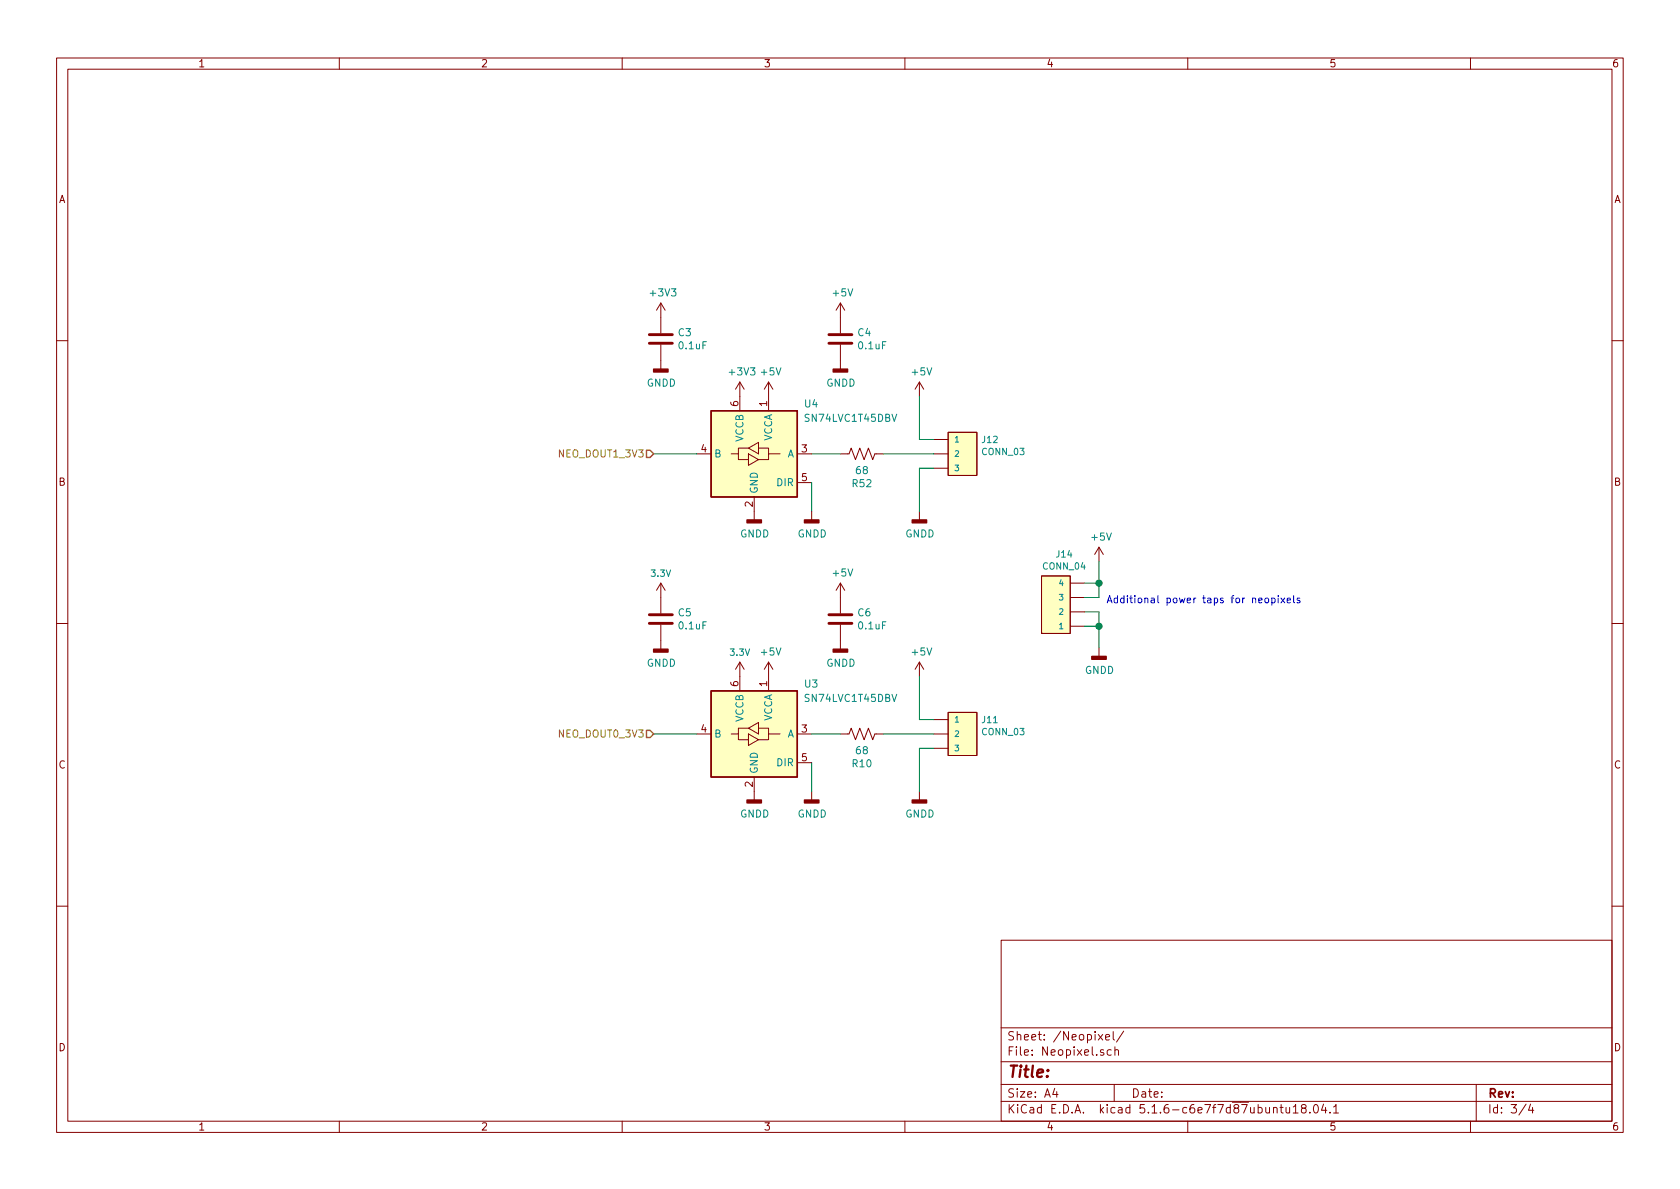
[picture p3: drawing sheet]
EESchema Schematic File Version 4
EELAYER 30 0
EELAYER END
$Descr A4 11693 8268
encoding utf-8
Sheet 3 4
Title ""
Date ""
Rev ""
Comp ""
Comment1 ""
Comment2 ""
Comment3 ""
Comment4 ""
$EndDescr
$Comp
L Logic_LevelTranslator:SN74LVC1T45DBV U?
U 1 1
P 5250 3150
AR Path="/5D5A0AA2/5EFFD467" Ref="U?"  Part="1" 
AR Path="/5EFFD467" Ref="U?"  Part="1" 
AR Path="/5EFFA9D1/5EFFD467" Ref="U4"  Part="1" 
F 0 "U4" H 4800 3500 50  0000 L CNN
F 1 "SN74LVC1T45DBV" H 4250 3400 50  0000 L CNN
F 2 "Package_TO_SOT_SMD:SOT-23-6" H 5250 2700 50  0001 C CNN
F 3 "http://www.ti.com/lit/ds/symlink/sn74lvc1t45.pdf" H 4350 2500 50  0001 C CNN
	1    5250 3150
	-1   0    0    -1  
$EndComp
$Comp
L power:GNDD #PWR?
U 1 1
P 5250 3550
AR Path="/5D5A0AA2/5EFFD46D" Ref="#PWR?"  Part="1" 
AR Path="/5EFFD46D" Ref="#PWR?"  Part="1" 
AR Path="/5EFFA9D1/5EFFD46D" Ref="#PWR0109"  Part="1" 
F 0 "#PWR0109" H 5250 3300 50  0001 C CNN
F 1 "GNDD" H 5254 3395 50  0000 C CNN
F 2 "" H 5250 3550 50  0001 C CNN
F 3 "" H 5250 3550 50  0001 C CNN
	1    5250 3550
	1    0    0    -1  
$EndComp
$Comp
L power:GNDD #PWR?
U 1 1
P 5650 3550
AR Path="/5D5A0AA2/5EFFD473" Ref="#PWR?"  Part="1" 
AR Path="/5EFFD473" Ref="#PWR?"  Part="1" 
AR Path="/5EFFA9D1/5EFFD473" Ref="#PWR0110"  Part="1" 
F 0 "#PWR0110" H 5650 3300 50  0001 C CNN
F 1 "GNDD" H 5654 3395 50  0000 C CNN
F 2 "" H 5650 3550 50  0001 C CNN
F 3 "" H 5650 3550 50  0001 C CNN
	1    5650 3550
	1    0    0    -1  
$EndComp
$Comp
L power:+3V3 #PWR?
U 1 1
P 5150 2750
AR Path="/5D5A0AA2/5EFFD479" Ref="#PWR?"  Part="1" 
AR Path="/5EFFD479" Ref="#PWR?"  Part="1" 
AR Path="/5EFFA9D1/5EFFD479" Ref="#PWR0111"  Part="1" 
F 0 "#PWR0111" H 5150 2600 50  0001 C CNN
F 1 "+3V3" H 5165 2923 50  0000 C CNN
F 2 "" H 5150 2750 50  0001 C CNN
F 3 "" H 5150 2750 50  0001 C CNN
	1    5150 2750
	1    0    0    -1  
$EndComp
$Comp
L power:+5V #PWR?
U 1 1
P 5350 2750
AR Path="/5D5A0AA2/5EFFD47F" Ref="#PWR?"  Part="1" 
AR Path="/5EFFD47F" Ref="#PWR?"  Part="1" 
AR Path="/5EFFA9D1/5EFFD47F" Ref="#PWR0123"  Part="1" 
F 0 "#PWR0123" H 5350 2600 50  0001 C CNN
F 1 "+5V" H 5365 2923 50  0000 C CNN
F 2 "" H 5350 2750 50  0001 C CNN
F 3 "" H 5350 2750 50  0001 C CNN
	1    5350 2750
	1    0    0    -1  
$EndComp
Wire Wire Line
	5650 3350 5650 3550
Wire Wire Line
	4550 3150 4850 3150
Text HLabel 4550 3150 0    50   Input ~ 0
NEO_DOUT1_3V3
$Comp
L SparkFun-Connectors:CONN_03 J12
U 1 1
P 6600 3050
AR Path="/5EFFA9D1/5EFFDB67" Ref="J12"  Part="1" 
AR Path="/5D6DD9D9/5EFFDB67" Ref="J12"  Part="1" 
F 0 "J12" H 6372 3055 45  0000 R CNN
F 1 "CONN_03" H 6372 3139 45  0000 R CNN
F 2 "Connectors:JST_VH_B3P-VH_1x03_P3.96mm_Vertical_LongPads_Lock" H 6600 3450 20  0001 C CNN
F 3 "" H 6600 3050 50  0001 C CNN
	1    6600 3050
	-1   0    0    1   
$EndComp
$Comp
L power:+5V #PWR?
U 1 1
P 6400 2750
AR Path="/5D5A0AA2/5F0010AE" Ref="#PWR?"  Part="1" 
AR Path="/5F0010AE" Ref="#PWR?"  Part="1" 
AR Path="/5EFFA9D1/5F0010AE" Ref="#PWR0124"  Part="1" 
F 0 "#PWR0124" H 6400 2600 50  0001 C CNN
F 1 "+5V" H 6415 2923 50  0000 C CNN
F 2 "" H 6400 2750 50  0001 C CNN
F 3 "" H 6400 2750 50  0001 C CNN
	1    6400 2750
	1    0    0    -1  
$EndComp
$Comp
L power:GNDD #PWR?
U 1 1
P 6400 3550
AR Path="/5D5A0AA2/5F00180F" Ref="#PWR?"  Part="1" 
AR Path="/5F00180F" Ref="#PWR?"  Part="1" 
AR Path="/5EFFA9D1/5F00180F" Ref="#PWR0125"  Part="1" 
F 0 "#PWR0125" H 6400 3300 50  0001 C CNN
F 1 "GNDD" H 6404 3395 50  0000 C CNN
F 2 "" H 6400 3550 50  0001 C CNN
F 3 "" H 6400 3550 50  0001 C CNN
	1    6400 3550
	1    0    0    -1  
$EndComp
Wire Wire Line
	6500 3250 6400 3250
Wire Wire Line
	6400 3250 6400 3550
Wire Wire Line
	6500 3050 6400 3050
Wire Wire Line
	6400 3050 6400 2750
Wire Wire Line
	6500 3150 6150 3150
$Comp
L Device:R_US R?
U 1 1
P 6000 3150
AR Path="/5D6DD9D9/5F010521" Ref="R?"  Part="1" 
AR Path="/5EFFA9D1/5F010521" Ref="R52"  Part="1" 
F 0 "R52" V 6205 3150 50  0000 C CNN
F 1 "68" V 6114 3150 50  0000 C CNN
F 2 "Resistor_SMD:R_0603_1608Metric" V 6040 3140 50  0001 C CNN
F 3 "~" H 6000 3150 50  0001 C CNN
	1    6000 3150
	0    1    1    0   
$EndComp
Wire Wire Line
	5850 3150 5650 3150
$Comp
L Device:C C3
U 1 1
P 4600 2350
F 0 "C3" H 4715 2396 50  0000 L CNN
F 1 "0.1uF" H 4715 2305 50  0000 L CNN
F 2 "Capacitors:0402" H 4638 2200 50  0001 C CNN
F 3 "~" H 4600 2350 50  0001 C CNN
	1    4600 2350
	1    0    0    -1  
$EndComp
$Comp
L Device:C C4
U 1 1
P 5850 2350
F 0 "C4" H 5965 2396 50  0000 L CNN
F 1 "0.1uF" H 5965 2305 50  0000 L CNN
F 2 "Capacitors:0402" H 5888 2200 50  0001 C CNN
F 3 "~" H 5850 2350 50  0001 C CNN
	1    5850 2350
	1    0    0    -1  
$EndComp
$Comp
L power:GNDD #PWR?
U 1 1
P 4600 2500
AR Path="/5D5A0AA2/5F1C4C84" Ref="#PWR?"  Part="1" 
AR Path="/5F1C4C84" Ref="#PWR?"  Part="1" 
AR Path="/5EFFA9D1/5F1C4C84" Ref="#PWR062"  Part="1" 
F 0 "#PWR062" H 4600 2250 50  0001 C CNN
F 1 "GNDD" H 4604 2345 50  0000 C CNN
F 2 "" H 4600 2500 50  0001 C CNN
F 3 "" H 4600 2500 50  0001 C CNN
	1    4600 2500
	1    0    0    -1  
$EndComp
$Comp
L power:GNDD #PWR?
U 1 1
P 5850 2500
AR Path="/5D5A0AA2/5F1C4FD9" Ref="#PWR?"  Part="1" 
AR Path="/5F1C4FD9" Ref="#PWR?"  Part="1" 
AR Path="/5EFFA9D1/5F1C4FD9" Ref="#PWR064"  Part="1" 
F 0 "#PWR064" H 5850 2250 50  0001 C CNN
F 1 "GNDD" H 5854 2345 50  0000 C CNN
F 2 "" H 5850 2500 50  0001 C CNN
F 3 "" H 5850 2500 50  0001 C CNN
	1    5850 2500
	1    0    0    -1  
$EndComp
$Comp
L power:+5V #PWR?
U 1 1
P 5850 2200
AR Path="/5D5A0AA2/5F1C58BC" Ref="#PWR?"  Part="1" 
AR Path="/5F1C58BC" Ref="#PWR?"  Part="1" 
AR Path="/5EFFA9D1/5F1C58BC" Ref="#PWR063"  Part="1" 
F 0 "#PWR063" H 5850 2050 50  0001 C CNN
F 1 "+5V" H 5865 2373 50  0000 C CNN
F 2 "" H 5850 2200 50  0001 C CNN
F 3 "" H 5850 2200 50  0001 C CNN
	1    5850 2200
	1    0    0    -1  
$EndComp
$Comp
L Logic_LevelTranslator:SN74LVC1T45DBV U?
U 1 1
P 5250 5100
AR Path="/5D5A0AA2/5ECDB306" Ref="U?"  Part="1" 
AR Path="/5ECDB306" Ref="U?"  Part="1" 
AR Path="/5EFFA9D1/5ECDB306" Ref="U3"  Part="1" 
F 0 "U3" H 4800 5450 50  0000 L CNN
F 1 "SN74LVC1T45DBV" H 4250 5350 50  0000 L CNN
F 2 "Package_TO_SOT_SMD:SOT-23-6" H 5250 4650 50  0001 C CNN
F 3 "http://www.ti.com/lit/ds/symlink/sn74lvc1t45.pdf" H 4350 4450 50  0001 C CNN
	1    5250 5100
	-1   0    0    -1  
$EndComp
$Comp
L power:GNDD #PWR?
U 1 1
P 5250 5500
AR Path="/5D5A0AA2/5ECDB30C" Ref="#PWR?"  Part="1" 
AR Path="/5ECDB30C" Ref="#PWR?"  Part="1" 
AR Path="/5EFFA9D1/5ECDB30C" Ref="#PWR065"  Part="1" 
F 0 "#PWR065" H 5250 5250 50  0001 C CNN
F 1 "GNDD" H 5254 5345 50  0000 C CNN
F 2 "" H 5250 5500 50  0001 C CNN
F 3 "" H 5250 5500 50  0001 C CNN
	1    5250 5500
	1    0    0    -1  
$EndComp
$Comp
L power:GNDD #PWR?
U 1 1
P 5650 5500
AR Path="/5D5A0AA2/5ECDB312" Ref="#PWR?"  Part="1" 
AR Path="/5ECDB312" Ref="#PWR?"  Part="1" 
AR Path="/5EFFA9D1/5ECDB312" Ref="#PWR067"  Part="1" 
F 0 "#PWR067" H 5650 5250 50  0001 C CNN
F 1 "GNDD" H 5654 5345 50  0000 C CNN
F 2 "" H 5650 5500 50  0001 C CNN
F 3 "" H 5650 5500 50  0001 C CNN
	1    5650 5500
	1    0    0    -1  
$EndComp
$Comp
L power:+5V #PWR?
U 1 1
P 5350 4700
AR Path="/5D5A0AA2/5ECDB31E" Ref="#PWR?"  Part="1" 
AR Path="/5ECDB31E" Ref="#PWR?"  Part="1" 
AR Path="/5EFFA9D1/5ECDB31E" Ref="#PWR066"  Part="1" 
F 0 "#PWR066" H 5350 4550 50  0001 C CNN
F 1 "+5V" H 5365 4873 50  0000 C CNN
F 2 "" H 5350 4700 50  0001 C CNN
F 3 "" H 5350 4700 50  0001 C CNN
	1    5350 4700
	1    0    0    -1  
$EndComp
Wire Wire Line
	5650 5300 5650 5500
Wire Wire Line
	4550 5100 4850 5100
Text HLabel 4550 5100 0    50   Input ~ 0
NEO_DOUT0_3V3
$Comp
L SparkFun-Connectors:CONN_03 J11
U 1 1
P 6600 5000
AR Path="/5EFFA9D1/5ECDB328" Ref="J11"  Part="1" 
AR Path="/5D6DD9D9/5ECDB328" Ref="J?"  Part="1" 
F 0 "J11" H 6372 5005 45  0000 R CNN
F 1 "CONN_03" H 6372 5089 45  0000 R CNN
F 2 "Connectors:JST_VH_B3P-VH_1x03_P3.96mm_Vertical_LongPads_Lock" H 6600 5400 20  0001 C CNN
F 3 "" H 6600 5000 50  0001 C CNN
	1    6600 5000
	-1   0    0    1   
$EndComp
$Comp
L power:+5V #PWR?
U 1 1
P 6400 4700
AR Path="/5D5A0AA2/5ECDB32E" Ref="#PWR?"  Part="1" 
AR Path="/5ECDB32E" Ref="#PWR?"  Part="1" 
AR Path="/5EFFA9D1/5ECDB32E" Ref="#PWR070"  Part="1" 
F 0 "#PWR070" H 6400 4550 50  0001 C CNN
F 1 "+5V" H 6415 4873 50  0000 C CNN
F 2 "" H 6400 4700 50  0001 C CNN
F 3 "" H 6400 4700 50  0001 C CNN
	1    6400 4700
	1    0    0    -1  
$EndComp
$Comp
L power:GNDD #PWR?
U 1 1
P 6400 5500
AR Path="/5D5A0AA2/5ECDB334" Ref="#PWR?"  Part="1" 
AR Path="/5ECDB334" Ref="#PWR?"  Part="1" 
AR Path="/5EFFA9D1/5ECDB334" Ref="#PWR071"  Part="1" 
F 0 "#PWR071" H 6400 5250 50  0001 C CNN
F 1 "GNDD" H 6404 5345 50  0000 C CNN
F 2 "" H 6400 5500 50  0001 C CNN
F 3 "" H 6400 5500 50  0001 C CNN
	1    6400 5500
	1    0    0    -1  
$EndComp
Wire Wire Line
	6500 5200 6400 5200
Wire Wire Line
	6400 5200 6400 5500
Wire Wire Line
	6500 5000 6400 5000
Wire Wire Line
	6400 5000 6400 4700
Wire Wire Line
	6500 5100 6150 5100
$Comp
L Device:R_US R?
U 1 1
P 6000 5100
AR Path="/5D6DD9D9/5ECDB340" Ref="R?"  Part="1" 
AR Path="/5EFFA9D1/5ECDB340" Ref="R10"  Part="1" 
F 0 "R10" V 6205 5100 50  0000 C CNN
F 1 "68" V 6114 5100 50  0000 C CNN
F 2 "Resistor_SMD:R_0603_1608Metric" V 6040 5090 50  0001 C CNN
F 3 "~" H 6000 5100 50  0001 C CNN
	1    6000 5100
	0    1    1    0   
$EndComp
Wire Wire Line
	5850 5100 5650 5100
$Comp
L Device:C C5
U 1 1
P 4600 4300
F 0 "C5" H 4715 4346 50  0000 L CNN
F 1 "0.1uF" H 4715 4255 50  0000 L CNN
F 2 "Capacitors:0402" H 4638 4150 50  0001 C CNN
F 3 "~" H 4600 4300 50  0001 C CNN
	1    4600 4300
	1    0    0    -1  
$EndComp
$Comp
L Device:C C6
U 1 1
P 5850 4300
F 0 "C6" H 5965 4346 50  0000 L CNN
F 1 "0.1uF" H 5965 4255 50  0000 L CNN
F 2 "Capacitors:0402" H 5888 4150 50  0001 C CNN
F 3 "~" H 5850 4300 50  0001 C CNN
	1    5850 4300
	1    0    0    -1  
$EndComp
$Comp
L power:GNDD #PWR?
U 1 1
P 4600 4450
AR Path="/5D5A0AA2/5ECDB355" Ref="#PWR?"  Part="1" 
AR Path="/5ECDB355" Ref="#PWR?"  Part="1" 
AR Path="/5EFFA9D1/5ECDB355" Ref="#PWR055"  Part="1" 
F 0 "#PWR055" H 4600 4200 50  0001 C CNN
F 1 "GNDD" H 4604 4295 50  0000 C CNN
F 2 "" H 4600 4450 50  0001 C CNN
F 3 "" H 4600 4450 50  0001 C CNN
	1    4600 4450
	1    0    0    -1  
$EndComp
$Comp
L power:GNDD #PWR?
U 1 1
P 5850 4450
AR Path="/5D5A0AA2/5ECDB35B" Ref="#PWR?"  Part="1" 
AR Path="/5ECDB35B" Ref="#PWR?"  Part="1" 
AR Path="/5EFFA9D1/5ECDB35B" Ref="#PWR069"  Part="1" 
F 0 "#PWR069" H 5850 4200 50  0001 C CNN
F 1 "GNDD" H 5854 4295 50  0000 C CNN
F 2 "" H 5850 4450 50  0001 C CNN
F 3 "" H 5850 4450 50  0001 C CNN
	1    5850 4450
	1    0    0    -1  
$EndComp
$Comp
L power:+5V #PWR?
U 1 1
P 5850 4150
AR Path="/5D5A0AA2/5ECDB367" Ref="#PWR?"  Part="1" 
AR Path="/5ECDB367" Ref="#PWR?"  Part="1" 
AR Path="/5EFFA9D1/5ECDB367" Ref="#PWR068"  Part="1" 
F 0 "#PWR068" H 5850 4000 50  0001 C CNN
F 1 "+5V" H 5865 4323 50  0000 C CNN
F 2 "" H 5850 4150 50  0001 C CNN
F 3 "" H 5850 4150 50  0001 C CNN
	1    5850 4150
	1    0    0    -1  
$EndComp
$Comp
L SparkFun-PowerSymbols:3.3V #SUPPLY?
U 1 1
P 4600 4150
AR Path="/5ECB8438" Ref="#SUPPLY?"  Part="1" 
AR Path="/5EFFA9D1/5ECB8438" Ref="#SUPPLY0102"  Part="1" 
F 0 "#SUPPLY0102" H 4650 4150 45  0001 L BNN
F 1 "3.3V" H 4600 4320 45  0000 C CNN
F 2 "XXX-00000" H 4600 4331 60  0001 C CNN
F 3 "" H 4600 4150 60  0001 C CNN
	1    4600 4150
	1    0    0    -1  
$EndComp
$Comp
L power:+3V3 #PWR?
U 1 1
P 4600 2200
AR Path="/5D5A0AA2/5F1C53A6" Ref="#PWR?"  Part="1" 
AR Path="/5F1C53A6" Ref="#PWR?"  Part="1" 
AR Path="/5EFFA9D1/5F1C53A6" Ref="#PWR061"  Part="1" 
F 0 "#PWR061" H 4600 2050 50  0001 C CNN
F 1 "+3V3" H 4615 2373 50  0000 C CNN
F 2 "" H 4600 2200 50  0001 C CNN
F 3 "" H 4600 2200 50  0001 C CNN
	1    4600 2200
	1    0    0    -1  
$EndComp
$Comp
L SparkFun-PowerSymbols:3.3V #SUPPLY?
U 1 1
P 5150 4700
AR Path="/5ECB9FA1" Ref="#SUPPLY?"  Part="1" 
AR Path="/5EFFA9D1/5ECB9FA1" Ref="#SUPPLY0103"  Part="1" 
F 0 "#SUPPLY0103" H 5200 4700 45  0001 L BNN
F 1 "3.3V" H 5150 4870 45  0000 C CNN
F 2 "XXX-00000" H 5150 4881 60  0001 C CNN
F 3 "" H 5150 4700 60  0001 C CNN
	1    5150 4700
	1    0    0    -1  
$EndComp
$Comp
L power:GNDD #PWR?
U 1 1
P 7650 4500
AR Path="/5D6DD9D9/5EDA1224" Ref="#PWR?"  Part="1" 
AR Path="/5DB2B2F0/5EDA1224" Ref="#PWR?"  Part="1" 
AR Path="/5EFFA9D1/5EDA1224" Ref="#PWR057"  Part="1" 
F 0 "#PWR057" H 7650 4250 50  0001 C CNN
F 1 "GNDD" H 7654 4345 50  0000 C CNN
F 2 "" H 7650 4500 50  0001 C CNN
F 3 "" H 7650 4500 50  0001 C CNN
	1    7650 4500
	1    0    0    -1  
$EndComp
$Comp
L SparkFun-Connectors:CONN_04 J?
U 1 1
P 7450 4350
AR Path="/5DB2B2F0/5EDA122B" Ref="J?"  Part="1" 
AR Path="/5EFFA9D1/5EDA122B" Ref="J14"  Part="1" 
F 0 "J14" H 7408 4854 45  0000 C CNN
F 1 "CONN_04" H 7408 4770 45  0000 C CNN
F 2 "Connectors:JST_VH_B4P-VH_1x04_P3.96mm_Vertical_LongPads_Lock" H 7450 4850 20  0001 C CNN
F 3 "" H 7450 4350 50  0001 C CNN
	1    7450 4350
	1    0    0    -1  
$EndComp
Wire Wire Line
	7550 4150 7650 4150
Wire Wire Line
	7650 4150 7650 4050
Wire Wire Line
	7650 4050 7550 4050
Wire Wire Line
	7650 4500 7650 4350
Wire Wire Line
	7650 4250 7550 4250
Wire Wire Line
	7550 4350 7650 4350
Connection ~ 7650 4350
Wire Wire Line
	7650 4350 7650 4250
$Comp
L power:+5V #PWR?
U 1 1
P 7650 3900
AR Path="/5DB2B2F0/5EDA1239" Ref="#PWR?"  Part="1" 
AR Path="/5EFFA9D1/5EDA1239" Ref="#PWR054"  Part="1" 
F 0 "#PWR054" H 7650 3750 50  0001 C CNN
F 1 "+5V" H 7665 4073 50  0000 C CNN
F 2 "" H 7650 3900 50  0001 C CNN
F 3 "" H 7650 3900 50  0001 C CNN
	1    7650 3900
	1    0    0    -1  
$EndComp
Wire Wire Line
	7650 3900 7650 4050
Connection ~ 7650 4050
Text Notes 7700 4200 0    50   ~ 0
Additional power taps for neopixels
$EndSCHEMATC
